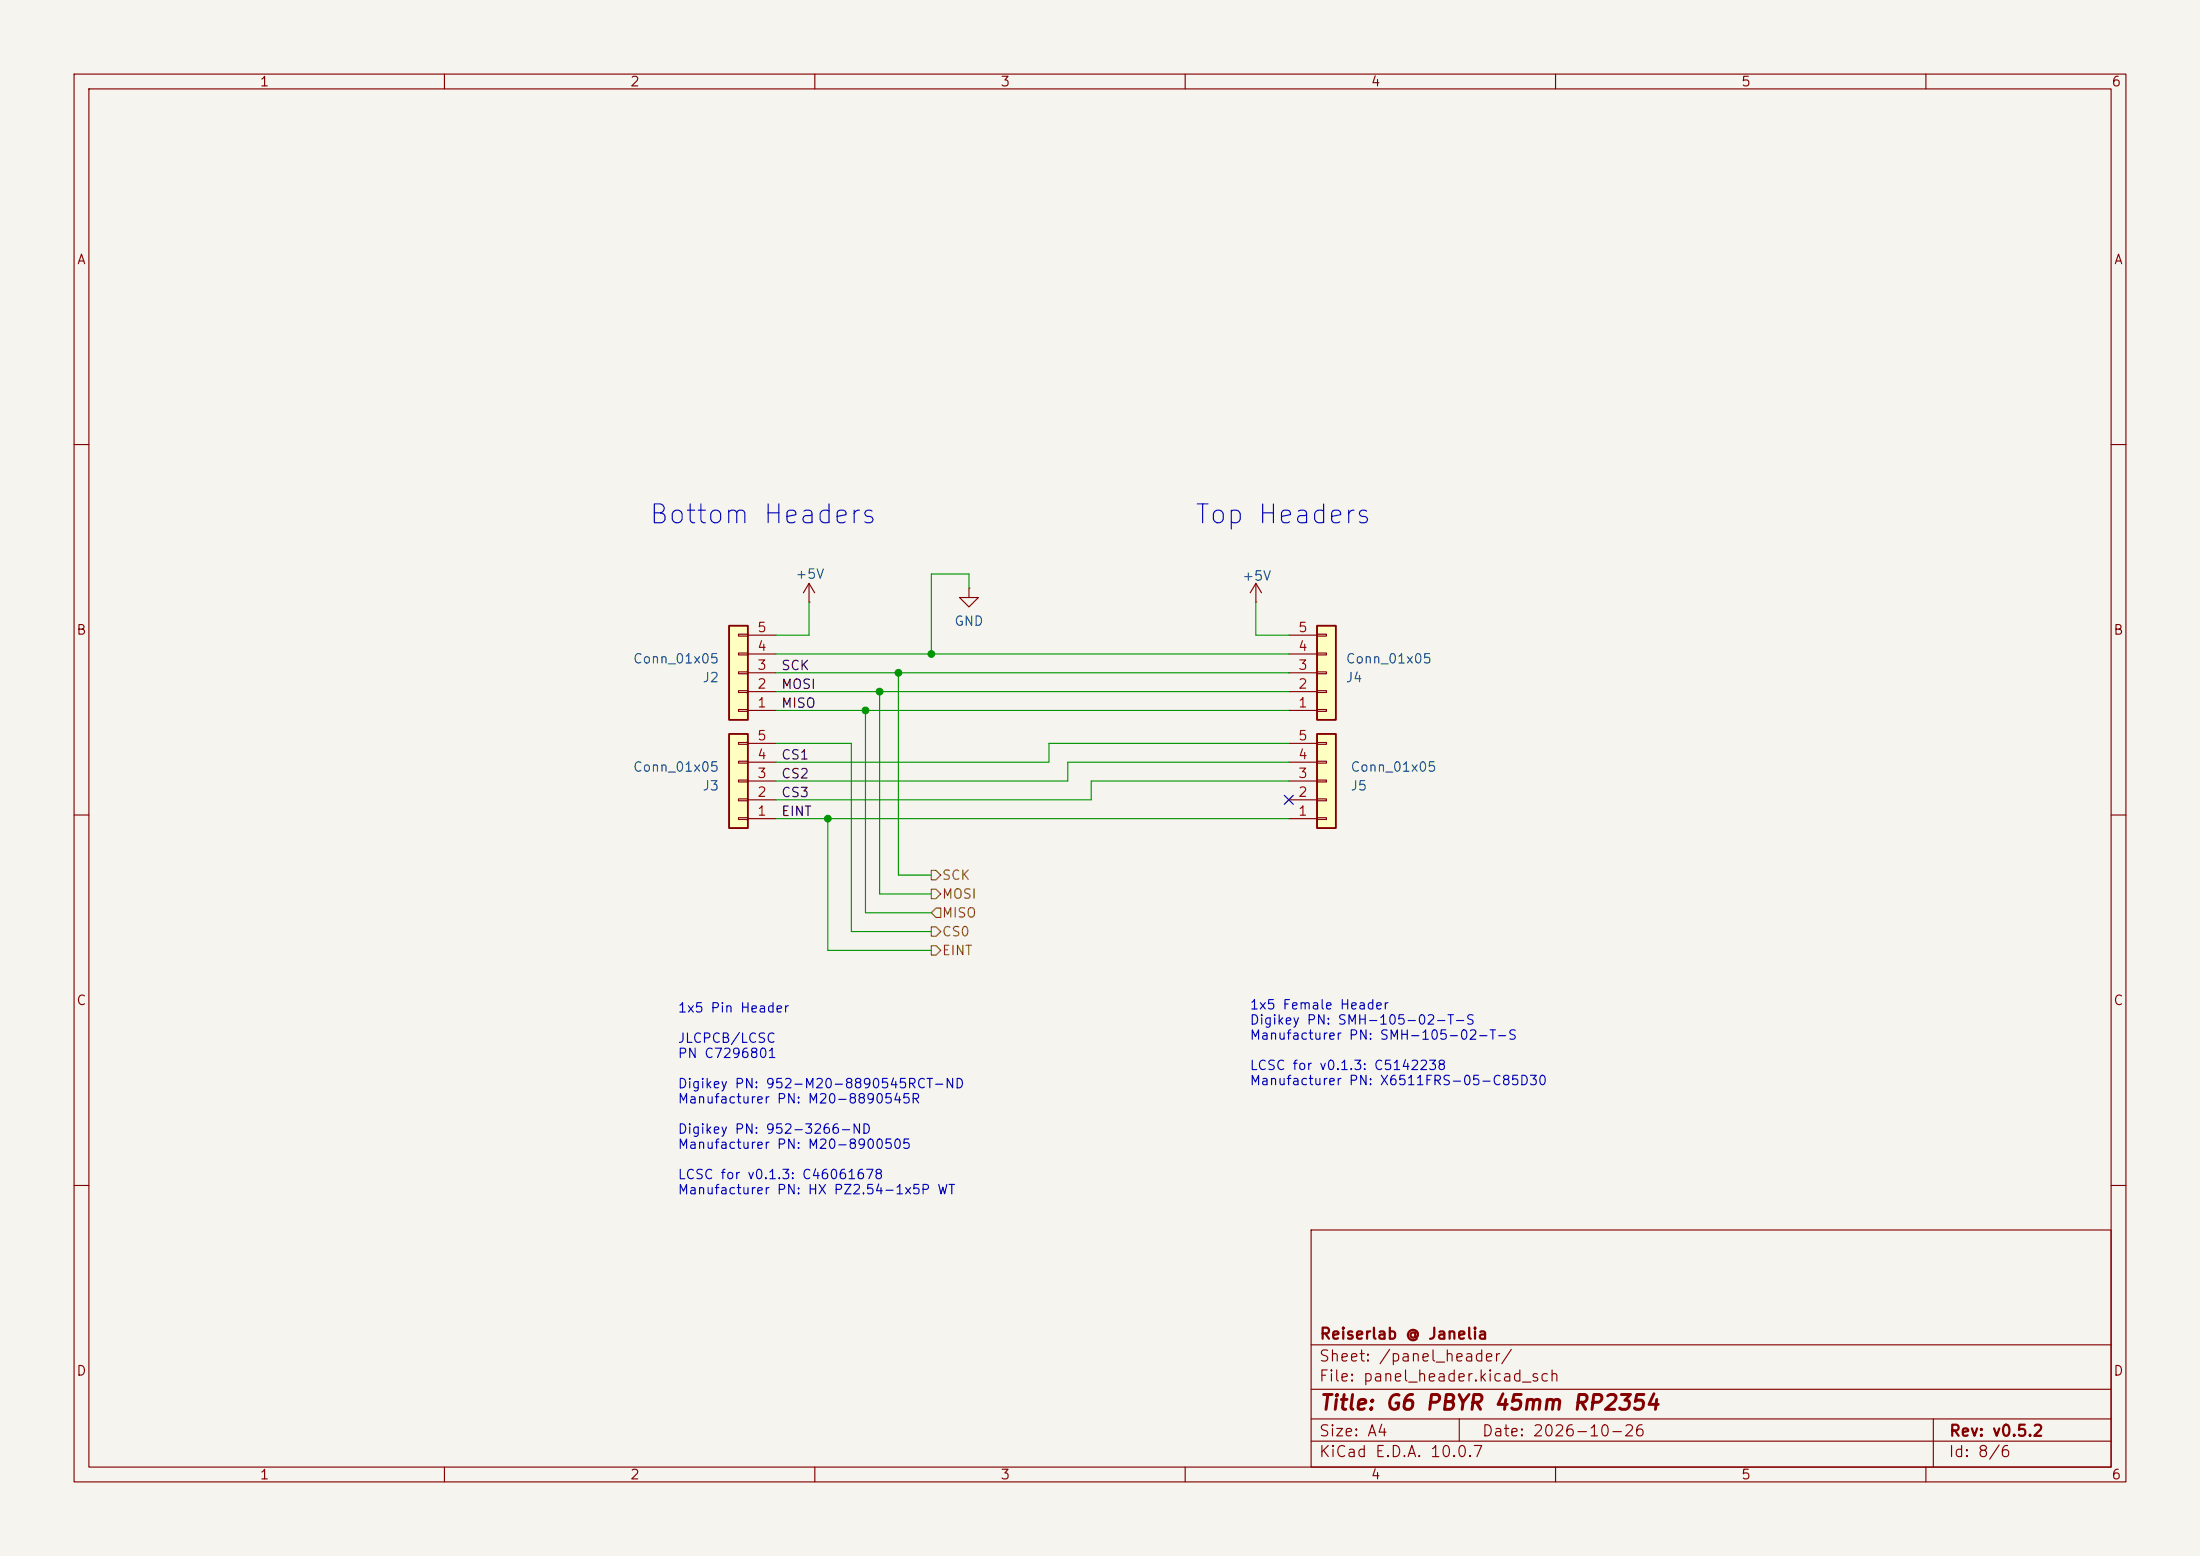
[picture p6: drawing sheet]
<svg xmlns="http://www.w3.org/2000/svg" width="297mm" height="210mm" viewBox="0 0 297 210" stroke-linecap="round" stroke-linejoin="round" font-family="sans-serif">
<path d="M0 0h297v210h-297z" fill="#f5f4ef" stroke="#f5f4ef" stroke-width=".14"/>
<g fill="none" stroke="#840000" stroke-width=".15">
<path d="M10 10h277v190h-277zM12 12h273v186h-273zM60 10v2M110 10v2M160 10v2M210 10v2M260 10v2M10 60h2M130.8 79.4v1.2h1.3l-1.3 1.3-1.3-1.3h1.3M130.8 79.4h.1M285 60h2M10 110h2"/>
<path d="M285 110h2M10 160h2M177 166h108v32h-108zM285 160h2M60 198v2M110 198v2M160 198v2M177 194.5h108M177 191.5h108M177 187.5h108M177 181.5h108M197 191.5v3"/>
<path d="M210 198v2M260 198v2M261 191.5v6.5"/>
</g>
<path d="M98.4 84.5h2.6v12.7h-2.6z" fill="#ffffc2"/>
<path d="M98.4 84.5h2.6v12.7h-2.6z" fill="none" stroke="#840000" stroke-width=".25"/>
<path d="M99.7 95.8h1.3v.2h-1.3zM99.7 93.2h1.3v.3h-1.3zM99.7 90.7h1.3v.2h-1.3zM99.7 88.1h1.3v.3h-1.3zM99.7 85.6h1.3v.3h-1.3zM101 95.9h3.8M101 93.3h3.8M101 90.8h3.8M101 88.3h3.8M101 85.7h3.8" fill="none" stroke="#840000" stroke-width=".15"/>
<path d="M98.4 99.1h2.6v12.7h-2.6z" fill="#ffffc2"/>
<path d="M98.4 99.1h2.6v12.7h-2.6z" fill="none" stroke="#840000" stroke-width=".25"/>
<g fill="none" stroke="#840000" stroke-width=".15">
<path d="M169.5 78.7l-.7 1.3M169.5 78.7l.8 1.3M169.5 78.7v2.6M169.5 81.3h.1M99.7 110.4h1.3v.2h-1.3zM99.7 107.8h1.3v.3h-1.3zM99.7 105.3h1.3v.2h-1.3zM99.7 102.7h1.3v.3h-1.3zM99.7 100.2h1.3v.3h-1.3zM101 110.5h3.8M101 108h3.8M101 105.4h3.8"/>
<path d="M101 102.9h3.8M101 100.3h3.8"/>
</g>
<path d="M177.8 99.1h2.5v12.7h-2.5z" fill="#ffffc2"/>
<path d="M177.8 99.1h2.5v12.7h-2.5z" fill="none" stroke="#840000" stroke-width=".25"/>
<g fill="none" stroke="#840000" stroke-width=".15">
<path d="M109.2 78.7l.8 1.3M109.2 78.7l-.7 1.3M109.2 78.7v2.6M109.2 81.3h.1M174 110.5h3.8M174 108h3.8M174 105.4h3.8M174 102.9h3.8M174 100.3h3.8M177.8 110.4h1.3v.2h-1.3zM177.8 107.8h1.3v.3h-1.3zM177.8 105.3h1.3v.2h-1.3z"/>
<path d="M177.8 102.7h1.3v.3h-1.3zM177.8 100.2h1.3v.3h-1.3z"/>
</g>
<path d="M177.8 84.5h2.5v12.7h-2.5z" fill="#ffffc2"/>
<path d="M177.8 84.5h2.5v12.7h-2.5z" fill="none" stroke="#840000" stroke-width=".25"/>
<path d="M174 95.9h3.8M174 93.3h3.8M174 90.8h3.8M174 88.3h3.8M174 85.7h3.8M177.8 95.8h1.3v.2h-1.3zM177.8 93.2h1.3v.3h-1.3zM177.8 90.7h1.3v.2h-1.3zM177.8 88.1h1.3v.3h-1.3zM177.8 85.6h1.3v.3h-1.3z" fill="none" stroke="#840000" stroke-width=".15"/>
<path d="M125.7 117.5h.7l.6 .6-.6 .6h-.7zM125.7 125.1h.7l.6 .6-.6 .7h-.7zM125.7 120h.7l.6 .7-.6 .6h-.7zM125.7 127.6h.7l.6 .7-.6 .6h-.7zM126.4 122.6h.6v1.2h-.6l-.7-.6z" fill="none" stroke="#725600" stroke-width=".15"/>
<g fill="none" stroke="#009600" stroke-width=".15">
<path d="M130.8 79.4v-1.9h-5.1v10.8M104.8 95.9h69.2M104.8 90.8h69.2M104.8 88.3h69.2M104.8 93.3h69.2M109.2 81.3v4.4h-4.4M116.8 95.9v27.3h8.9M118.7 93.3v27.4h7M121.3 90.8v27.3h4.4M169.5 81.3v4.4h4.5M104.8 100.3h10.1v25.4h10.8M104.8 110.5h69.2"/>
<path d="M111.8 110.5v17.8h13.9M174 100.3h-32.4v2.6h-36.8M174 105.4h-26.7v2.6h-42.5M174 102.9h-29.9v2.5h-39.3"/>
</g>
<path d="M173.4 107.3l1.2 1.3M174.6 107.3l-1.2 1.3" fill="none" stroke="#000084" stroke-width=".15"/>
<g fill="#009600" stroke="#009600" stroke-width=".14">
<circle cx="121.3" cy="90.8" r=".46"/>
<circle cx="125.7" cy="88.3" r=".46"/>
<circle cx="111.8" cy="110.5" r=".46"/>
<circle cx="116.8" cy="95.9" r=".46"/>
<circle cx="118.7" cy="93.3" r=".46"/>
</g>
<g font-size="2.5" fill="#0000c2">
<text x="87.5" y="71.3">Bottom Headers</text>
<text x="161.1" y="71.3">Top Headers</text>
</g>
<text font-size="2" fill="#840000" x="178" y="190.8">Title: G6 PBYR 45mm RP2354</text>
<g font-size="1.5" fill="#840000">
<text x="178" y="184.1">Sheet: /panel_header/</text>
<text x="178" y="181.1">Reiserlab @ Janelia</text>
<text x="178" y="186.8">File: panel_header.kicad_sch</text>
<text x="178" y="197">KiCad E.D.A. 10.0.7</text>
<text x="178" y="194.2">Size: A4</text>
<text x="200" y="194.2">Date: 2026-10-26</text>
<text x="263" y="197">Id: 8/6</text>
<text x="263" y="194.2">Rev: v0.5.2</text>
</g>
<g font-size="1.3" fill="#840000">
<text x="35" y="12">1</text>
<text x="85" y="12">2</text>
<text x="135" y="12">3</text>
<text x="185" y="12">4</text>
<text x="235" y="12">5</text>
<text x="285" y="12">6</text>
<text x="10.3" y="36">A</text>
<text x="285.3" y="36">A</text>
<text x="10.2" y="86">B</text>
<text x="285.2" y="86">B</text>
<text x="10.2" y="136">C</text>
<text x="285.2" y="136">C</text>
<text x="10.2" y="186">D</text>
<text x="285.2" y="186">D</text>
<text x="35" y="200">1</text>
<text x="85" y="200">2</text>
<text x="135" y="200">3</text>
<text x="185" y="200">4</text>
<text x="235" y="200">5</text>
<text x="285" y="200">6</text>
</g>
<g font-size="1.3" fill="#006464">
<text x="107.3" y="78.4">+5V</text>
<text x="167.6" y="78.7">+5V</text>
<text x="85.4" y="89.9">Conn_01x05</text>
<text x="128.7" y="84.8">GND</text>
<text x="181.6" y="89.9">Conn_01x05</text>
<text x="94.7" y="92.4">J2</text>
<text x="181.6" y="92.4">J4</text>
<text x="85.4" y="104.5">Conn_01x05</text>
<text x="94.7" y="107">J3</text>
<text x="182.2" y="107">J5</text>
<text x="182.2" y="104.5">Conn_01x05</text>
</g>
<g font-size="1.3" fill="#a90000">
<text x="102.1" y="88.2">4</text>
<text x="102.1" y="85.6">5</text>
<text x="175.2" y="88.2">4</text>
<text x="175.2" y="85.6">5</text>
<text x="102.1" y="95.8">1</text>
<text x="102.1" y="93.3">2</text>
<text x="102.1" y="90.7">3</text>
<text x="175.2" y="95.8">1</text>
<text x="175.2" y="93.3">2</text>
<text x="175.2" y="90.7">3</text>
<text x="102.1" y="100.2">5</text>
<text x="175.2" y="100.2">5</text>
<text x="102.1" y="107.9">2</text>
<text x="102.1" y="105.3">3</text>
<text x="102.1" y="102.8">4</text>
<text x="175.2" y="107.9">2</text>
<text x="175.2" y="105.3">3</text>
<text x="175.2" y="102.8">4</text>
<text x="102.1" y="110.4">1</text>
<text x="175.2" y="110.4">1</text>
</g>
<g font-size="1.3" fill="#0f0f0f">
<text x="105.4" y="90.8">SCK</text>
<text x="105.4" y="93.3">MOSI</text>
<text x="105.4" y="95.8">MISO</text>
<text x="105.4" y="107.9">CS3</text>
<text x="105.4" y="105.4">CS2</text>
<text x="105.4" y="102.8">CS1</text>
<text x="105.4" y="110.5">EINT</text>
</g>
<g font-size="1.3" fill="#725600">
<text x="127.1" y="119.1">SCK</text>
<text x="127.1" y="124.2">MISO</text>
<text x="127.1" y="121.6">MOSI</text>
<text x="127.1" y="126.7">CS0</text>
<text x="127.1" y="129.2">EINT</text>
</g>
<g font-size="1.3" fill="#0000c2">
<text x="91.4" y="137">1x5 Pin Header</text>
<text x="168.6" y="136.6">1x5 Female Header</text>
<text x="91.4" y="141.1">JLCPCB/LCSC</text>
<text x="91.4" y="143.1">PN C7296801</text>
<text x="168.6" y="138.6">Digikey PN: SMH-105-02-T-S</text>
<text x="168.6" y="140.6">Manufacturer PN: SMH-105-02-T-S</text>
<text x="91.4" y="147.2">Digikey PN: 952-M20-8890545RCT-ND</text>
<text x="91.4" y="149.2">Manufacturer PN: M20-8890545R</text>
<text x="168.6" y="144.7">LCSC for v0.1.3: C5142238</text>
<text x="168.6" y="146.8">Manufacturer PN: X6511FRS-05-C85D30</text>
<text x="91.4" y="153.3">Digikey PN: 952-3266-ND</text>
<text x="91.4" y="155.4">Manufacturer PN: M20-8900505</text>
<text x="91.4" y="159.5">LCSC for v0.1.3: C46061678</text>
<text x="91.4" y="161.5">Manufacturer PN: HX PZ2.54-1x5P WT</text>
</g>
</svg>
